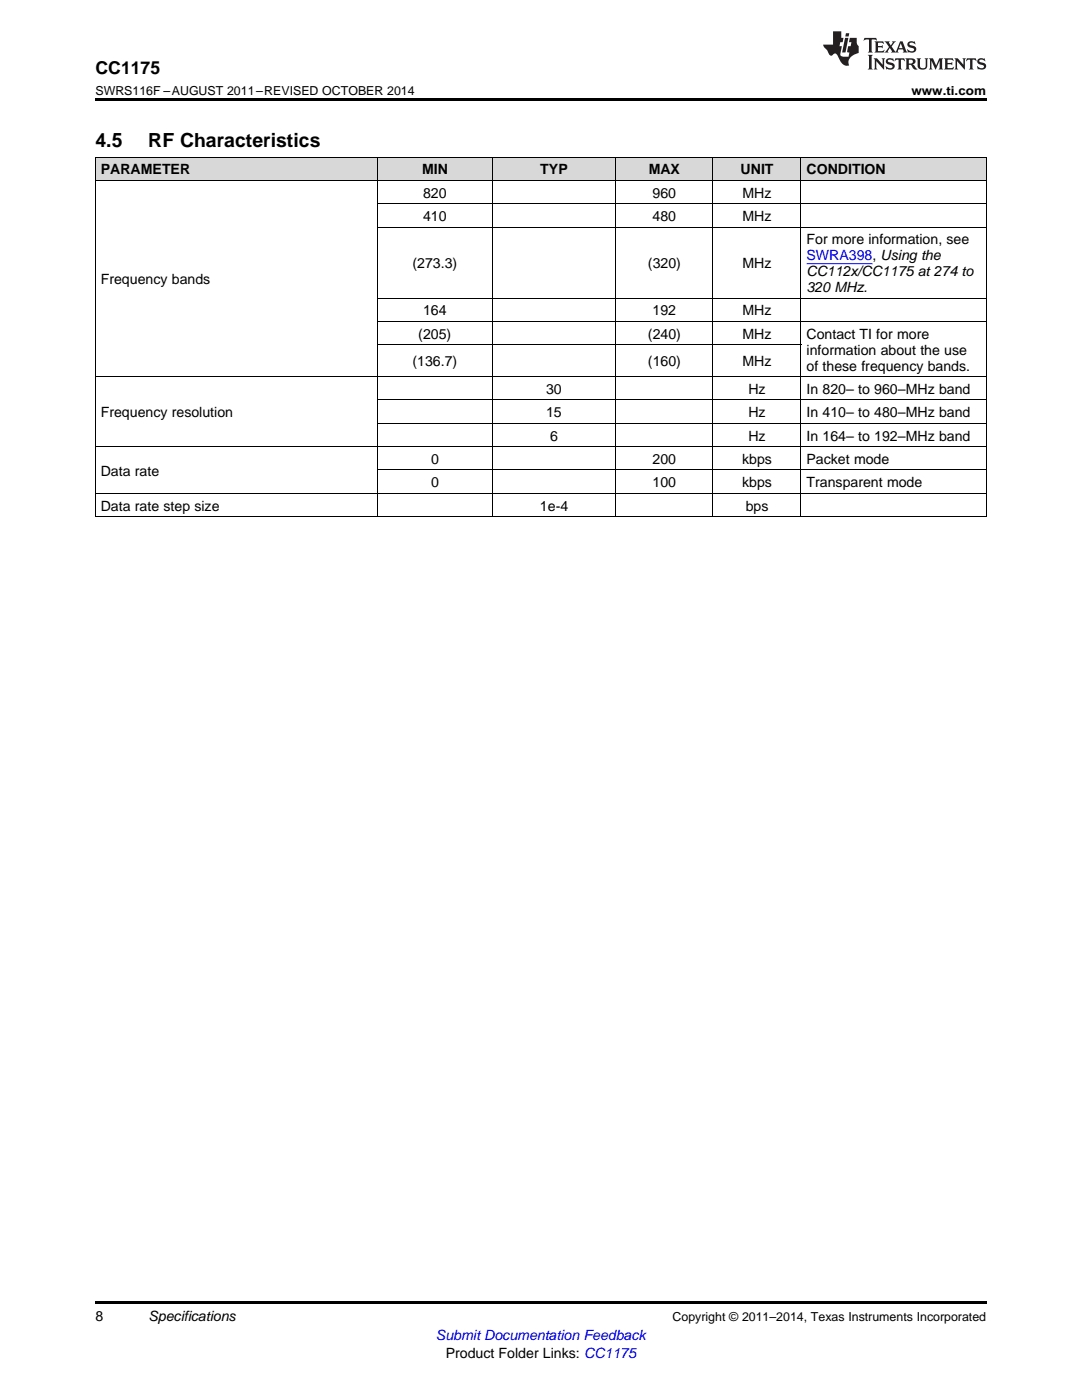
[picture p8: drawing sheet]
<svg xmlns="http://www.w3.org/2000/svg" width="216mm" height="279mm" viewBox="0 0 216 279" stroke-linecap="round" stroke-linejoin="round" font-family="sans-serif">
<g fill="#d8d8d8">
<path d="M19 31.4h56.4v4.7h-56.4z"/>
<path d="M75.4 31.4h22.8v4.7h-22.8z"/>
<path d="M98.2 31.4h24.7v4.7h-24.7z"/>
<path d="M122.9 31.4h19.4v4.7h-19.4z"/>
<path d="M142.3 31.4h17.6v4.7h-17.6z"/>
<path d="M159.9 31.4h36.9v4.7h-36.9z"/>
</g>
<path d="M19 19.5h177.8v.5h-177.8zM19 259.7h177.8v.5h-177.8z" fill="#000"/>
<g fill="none" stroke="#000" stroke-width=".2">
<path d="M19 36h177.8M19 31.3h177.8M19.1 31.4v71.8M75.3 31.4v71.8M98.2 31.4v71.8M122.9 31.4v71.8M142.2 31.4v71.8M159.8 31.4v71.8M196.8 31.4v71.8M75.4 59.5h121.4M75.4 45.3h121.4M75.4 40.7h121.4"/>
<path d="M19 75.2h177.8M75.4 79.8h121.4M75.4 68.8h84.5M75.4 64.2h121.4M19 98.4h177.8M19 89.1h177.8M75.4 93.8h121.4M75.4 84.5h121.4M19 103.1h177.8"/>
</g>
<g fill="#231f20">
<path d="M172.5 7.6l-.1 .5 .4-.2h.6v.1v2.1l-.2 .4h.9l-.2-.4v-2.1l.1-.1h.5l.5 .2-.2-.5zM174.5 8.3l.2 .3v1.5l-.2 .4h1.8l.2-.6a1.04 1.04 0 0 1-1.3 .2v-.7h.6l.3 .2v-.6l-.3 .2h-.6v-.6l.8-.1 .4 .3-.2-.5zM176.5 8.3l.9 1.1-.9 1.1h.8l-.2-.2 .4-.7 .5 .7-.2 .2h1.5l-.2-.2 .2-.4h.9l.1 .4-.2 .2h1l-.3-.3-.7-1.9h-.5l-.9 2-.8-1 .9-1h-.8l.1 .3-.4 .5-.3-.6 .1-.2zM179.7 8.6l.4 1h-.7zM181.3 8.4a.63 .63 0 0 0-.2 .7 .63 .63 0 0 0 .6 .4l.6 .2 .1 .2a.75 .75 0 0 1-.7 .4 .75 .75 0 0 1-.6-.5l.1 .7 .1-.1a1.11 1.11 0 0 0 1.5-.6 1.13 1.13 0 0 0-1.2-.8l-.1-.4a1.04 1.04 0 0 1 1.2 .2l-.2-.5-.2 .1-.4-.2zM173.2 10.9l.2 .4v2.2l-.2 .4h1l-.3-.4v-2.2l.3-.4zM174.3 11.6l.3 .4v1.5l-.3 .4h.8l-.2-.4v-1.3l1.5 1.7v-1.9l.2-.4h-.7l.2 .4v.9l-1.1-1.3zM177 11.8a.62 .62 0 0 0-.2 .7 .62 .62 0 0 0 .6 .4l.6 .1 .1 .3a.76 .76 0 0 1-.7 .3 .76 .76 0 0 1-.7-.4l.2 .7 .1-.1a1.11 1.11 0 0 0 1.5-.6 1.13 1.13 0 0 0-1.2-.8l-.1-.4a1.04 1.04 0 0 1 1.2 .2l-.2-.6-.2 .1-.5-.1zM178.7 11.6l-.2 .6a.61 .61 0 0 1 .8-.3v1.6l-.2 .4h.9l-.2-.4v-1.6a.63 .63 0 0 1 .7 .3l-.1-.6zM180.6 11.6l.3 .4v1.5l-.3 .4h1l-.2-.2-.1-.8 .6 .2a.76 .76 0 0 0 1.2 .7l-1-1a.58 .58 0 0 0 .6-.5 .58 .58 0 0 0-.5-.6zM181.4 11.9h.1a.45 .45 0 0 1 .5 .1 .45 .45 0 0 1 .1 .5l-.8 .2zM182.9 11.6l.2 .2a2.17 2.17 0 0 0 .3 1.9 .99 .99 0 0 0 1.6-.6v-1.1l.2-.4h-.7l.2 .2a1.92 1.92 0 0 1-.2 1.8 .6 .6 0 0 1-.9-.5v-1.1l.2-.4zM185.4 11.6l.2 .4v1.5l-.2 .4h.7l-.2-.4v-1.4l.8 1.8 .8-1.8v1.4l-.2 .4h.9l-.2-.4v-1.5l.2-.4h-.8l-.6 1.5-.6-1.5zM188.4 11.6l.2 .4v1.5l-.2 .4h1.8l.1-.6a1.04 1.04 0 0 1-1.2 .1v-.6h.5l.4 .2v-.6l-.4 .2h-.5v-.7h.8l.3 .3-.1-.6zM190.5 11.6l.2 .4v1.5l-.2 .4h.7l-.2-.4v-1.3l1.5 1.7v-1.9l.2-.4h-.7l.2 .4v.9l-1.1-1.3zM192.9 11.6l-.1 .6a.61 .61 0 0 1 .7-.3l.1 1.6-.3 .4h1l-.3-.4 .1-1.6a.63 .63 0 0 1 .7 .3l-.1-.6zM195.2 11.8a.62 .62 0 0 0-.2 .7 .62 .62 0 0 0 .6 .4l.6 .1 .1 .3a.76 .76 0 0 1-.7 .3 .76 .76 0 0 1-.6-.4l.1 .7 .1-.1a1.11 1.11 0 0 0 1.6-.6 1.13 1.13 0 0 0-1.3-.8l-.1-.4a1.04 1.04 0 0 1 1.2 .2l-.1-.6-.2 .1-.5-.1z"/>
<path d="M166.2 6.3v2.6h-1.9v.4l.8 .9a.91 .91 0 0 0 1 .8 .56 .56 0 0 1 .5-.3 .56 .56 0 0 1 .5 .3l.4 .8a1.53 1.53 0 0 0 1.9 1.2 1.54 1.54 0 0 1 1-2.1l.9-.3v-1.4a1.52 1.52 0 0 1-.4-1.6h-1.3l-.2 .8h.5l-.2 .8h-.5l-.1 1v.2l.4 .1-.2 .8a1.93 1.93 0 0 1-1.6-.3l.3-1.8h-.5l.2-.8h.4l.2-.8h-.4v-1.3zM168.6 7.6l-.6 2.9h.7l.6-2.9zM168.8 6.6l-.1 .7h.6l.2-.7z"/>
</g>
<path d="M160.9 52.6h13.2" fill="none" stroke="#00f" stroke-width=".2"/>
<g font-size="3.9">
<text x="19" y="29.3">4.5</text>
<text x="29.6" y="29.3">RF Characteristics</text>
</g>
<text font-size="3.5" x="19" y="14.8">CC1175</text>
<g font-size="2.8">
<text x="20.1" y="34.8">PARAMETER</text>
<text x="84.2" y="34.8">MIN</text>
<text x="107.8" y="34.8">TYP</text>
<text x="129.4" y="34.8">MAX</text>
<text x="147.8" y="34.8">UNIT</text>
<text x="160.9" y="34.8">CONDITION</text>
<text x="84.4" y="39.4">820</text>
<text x="130.2" y="39.4">960</text>
<text x="148.2" y="39.4">MHz</text>
<text x="84.4" y="44.1">410</text>
<text x="130.2" y="44.1">480</text>
<text x="148.2" y="44.1">MHz</text>
<text x="82.3" y="53.5">(273.3)</text>
<text x="129.3" y="53.5">(320)</text>
<text x="148.2" y="53.5">MHz</text>
<text x="160.9" y="48.8">For more information, see</text>
<text x="20.1" y="56.7">Frequency bands</text>
<text x="160.9" y="55.1">CC112x/CC1175 at 274 to</text>
<text x="160.9" y="58.3">320 MHz.</text>
<text x="84.4" y="62.9">164</text>
<text x="130.2" y="62.9">192</text>
<text x="148.2" y="62.9">MHz</text>
<text x="83.5" y="67.6">(205)</text>
<text x="129.3" y="67.6">(240)</text>
<text x="148.2" y="67.6">MHz</text>
<text x="160.9" y="67.6">Contact TI for more</text>
<text x="160.9" y="70.8">information about the use</text>
<text x="82.3" y="73.1">(136.7)</text>
<text x="129.3" y="73.1">(160)</text>
<text x="148.2" y="73.1">MHz</text>
<text x="160.9" y="73.9">of these frequency bands.</text>
<text x="20.1" y="83.3">Frequency resolution</text>
<text x="109" y="78.6">30</text>
<text x="109" y="83.3">15</text>
<text x="149.3" y="78.6">Hz</text>
<text x="149.3" y="83.3">Hz</text>
<text x="160.9" y="78.6">In 820– to 960–MHz band</text>
<text x="160.9" y="83.3">In 410– to 480–MHz band</text>
<text x="109.8" y="87.9">6</text>
<text x="149.3" y="87.9">Hz</text>
<text x="160.9" y="87.9">In 164– to 192–MHz band</text>
<text x="20.1" y="94.9">Data rate</text>
<text x="86" y="92.6">0</text>
<text x="130.2" y="92.6">200</text>
<text x="148.1" y="92.6">kbps</text>
<text x="160.9" y="92.6">Packet mode</text>
<text x="20.1" y="101.9">Data rate step size</text>
<text x="86" y="97.2">0</text>
<text x="107.7" y="101.9">1e-4</text>
<text x="130.2" y="97.2">100</text>
<text x="148.1" y="97.2">kbps</text>
<text x="148.8" y="101.9">bps</text>
<text x="160.9" y="97.2">Transparent mode</text>
<text x="19" y="263.6">8</text>
<text x="29.6" y="263.6">Specifications</text>
<text x="88.9" y="270.9">Product Folder Links: CC1175</text>
</g>
<g font-size="2.8" fill="#00f">
<text x="160.9" y="51.9">SWRA398, Using the</text>
<text x="87" y="267.4">Submit Documentation Feedback</text>
</g>
<g font-size="2.5">
<text x="19" y="19">SWRS116F –AUGUST 2011–REVISED OCTOBER 2014</text>
<text x="181.9" y="19">www.ti.com</text>
<text x="134.2" y="263.6">Copyright © 2011–2014, Texas Instruments Incorporated</text>
</g>
</svg>
